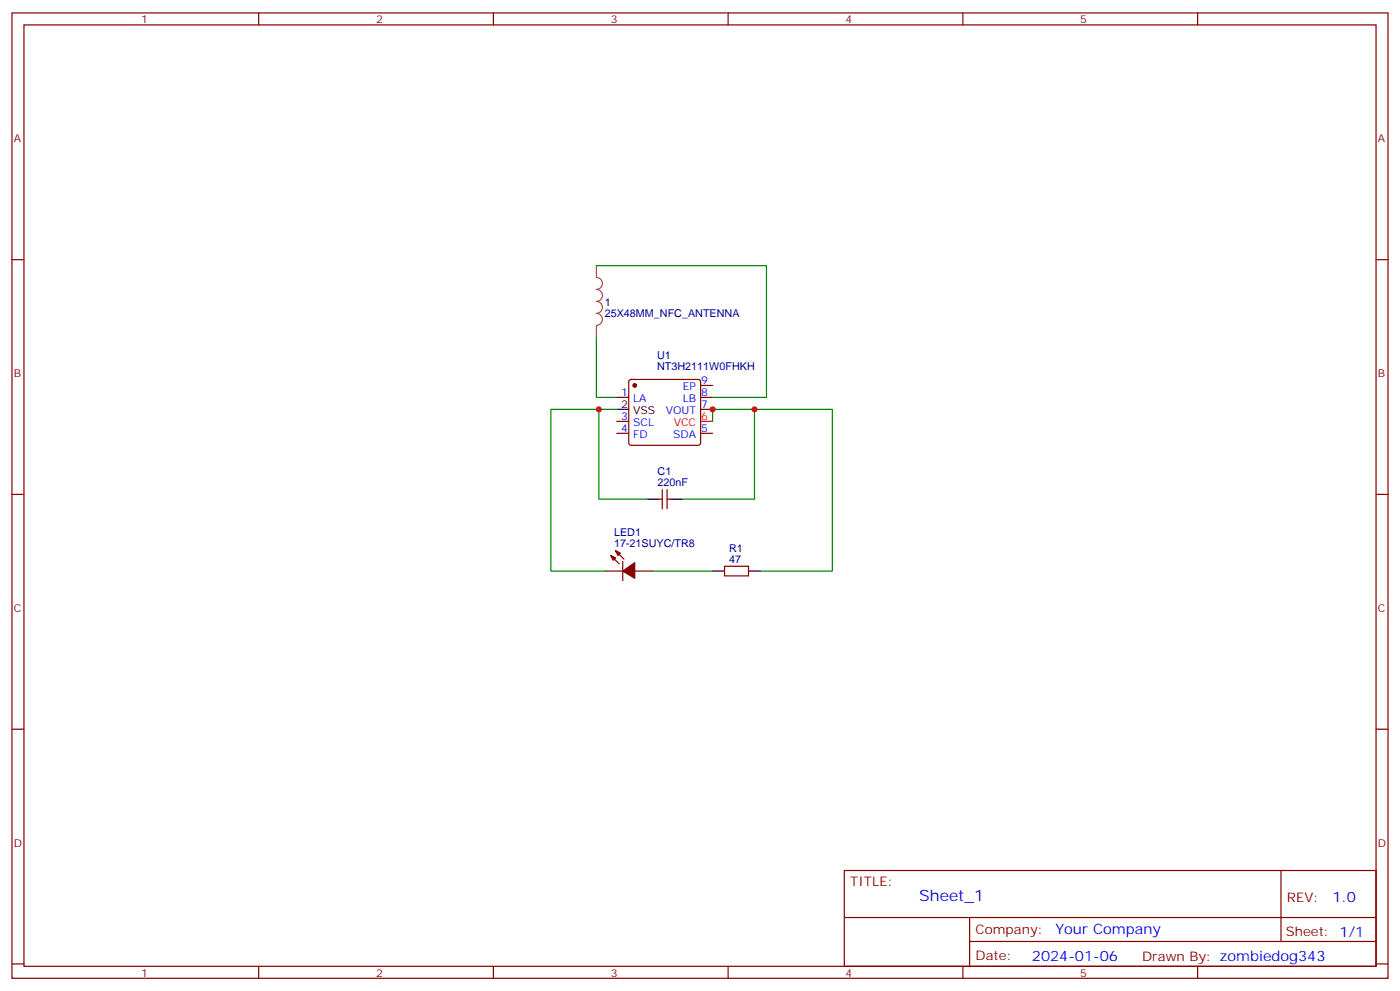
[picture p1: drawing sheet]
<svg xmlns="http://www.w3.org/2000/svg" width="412mm" height="292mm" viewBox="0 0 412 292" stroke-linecap="round" stroke-linejoin="round" font-family="sans-serif">
<g fill="none" stroke="#870000" stroke-width=".35">
<path d="M3.5 3.8h405.4v284.3h-405.4zM7.1 7.3h398.2v277.3h-398.2zM76.2 3.8v3.5M145.3 3.8v3.5M214.5 3.8v3.5M283.6 3.8v3.5M352.8 3.8v3.5M3.5 76.5h3.6M405.3 76.5h3.6M181.7 117.1h3.5M185.4 112l.5-.2h19.8l.5 .2 .2 .5v18l-.3 .5-.4 .2h-19.8l-.5-.3-.2-.4v-18zM206.4 113.5h3.5"/>
<path d="M206.4 117.1h3.5M181.7 127.6h3.5M181.7 124.1h3.5M206.4 120.6h3.5M206.4 127.6h3.5M3.5 145.6h3.6M194 147h1.1M195.1 144.2v5.7M196.5 144.2v5.7M196.5 147h1.1M405.3 145.6h3.6M178.2 168.2h5.2"/>
<path d="M179.9 163.6l2.5 2.5M181.3 162.2l2.5 2.5M183.4 165.4v5.6M187 168.2h5.3M213.4 166.8h7.1v2.8h-7.1zM3.5 214.8h3.6M405.3 214.8h3.6M248.7 256.4h156.6v28.2h-156.6zM377.3 256.4v20.9M248.7 270.2h156.5M285.6 277.3h119.6M285.6 270.2v14.2"/>
<path d="M3.5 283.9h3.6M76.2 284.6v3.5M145.3 284.6v3.5M214.5 284.6v3.5M283.6 284.6v3.5M352.8 284.6v3.5M405.3 283.9h3.6"/>
</g>
<path d="M206.4 124.1h3.5" fill="none" stroke="#f00" stroke-width=".35"/>
<path d="M181.7 120.6h3.5M190.5 147h3.5M197.6 147h3.5M209.9 168.2h3.5M220.5 168.2h3.5" fill="none" stroke="#000" stroke-width=".35"/>
<g fill="#870000" stroke="#870000" stroke-width=".35">
<path d="M179.9 163.6l1.4 .7-.7 .7z"/>
<path d="M181.3 162.2l1.4 .7-.7 .7z"/>
<path d="M183.4 168.2l3.6-2.5v4.6z"/>
<circle cx="187" cy="113.5" r=".53"/>
</g>
<path d="M175.7 78.2v3.5a1.76 1.76 0 0 1 1.7 1.8 1.76 1.76 0 0 1-1.7 1.7 1.76 1.76 0 0 1 1.7 1.8 1.76 1.76 0 0 1-1.7 1.8 1.76 1.76 0 0 1 1.7 1.7 1.76 1.76 0 0 1-1.7 1.8 1.76 1.76 0 0 1 1.7 1.8 1.76 1.76 0 0 1-1.7 1.7M175.7 95.9v3.5" fill="none" stroke="#a64a4a" stroke-width=".35"/>
<path d="M175.7 78.2h50.1v38.9h-15.9M175.7 99.4v17.7h6M176.4 120.6h-14.1v47.6h15.9M181.7 120.6h-5.3v26.4h14.1M209.9 124.1v-3.5h12.3v26.4h-21.1M222.2 120.6h23v47.6h-21.2M192.3 168.2h17.6" fill="none" stroke="#008700" stroke-width=".35"/>
<g fill="#c00">
<circle cx="209.9" cy="120.6" r=".88"/>
<circle cx="222.3" cy="120.6" r=".88"/>
<circle cx="176.4" cy="120.6" r=".88"/>
</g>
<text font-size="4.6" fill="#00f" x="270.8" y="265.4">Sheet_1</text>
<g font-size="4.2" fill="#00f">
<text x="392.5" y="265.7">1.0</text>
<text x="310.9" y="275.2">Your Company</text>
<text x="304" y="283">2024-01-06</text>
</g>
<g font-size="3.9" fill="#800">
<text x="250.5" y="261">TITLE:</text>
<text x="379.1" y="265.7">REV:</text>
<text x="287.4" y="275.2">Company:</text>
<text x="378.7" y="275.8">Sheet: 1/1</text>
<text x="287.4" y="282.9">Date:</text>
<text x="336.4" y="282.9">Drawn By: zombiedog343</text>
</g>
<g font-size="3.2" fill="#800">
<text x="41.6" y="6.8">1</text>
<text x="110.8" y="6.8">2</text>
<text x="179.9" y="6.8">3</text>
<text x="249.1" y="6.8">4</text>
<text x="318.2" y="6.8">5</text>
<text x="4.1" y="41.9">A</text>
<text x="405.9" y="41.9">A</text>
<text x="4.1" y="111.1">B</text>
<text x="405.9" y="111.1">B</text>
<text x="4.1" y="180.2">C</text>
<text x="405.9" y="180.2">C</text>
<text x="4.1" y="249.3">D</text>
<text x="405.9" y="249.3">D</text>
<text x="41.6" y="287.6">1</text>
<text x="110.8" y="287.6">2</text>
<text x="179.9" y="287.6">3</text>
<text x="249.1" y="287.6">4</text>
<text x="318.2" y="287.6">5</text>
</g>
<g font-size="3.2" fill="#000080">
<text x="178.2" y="93.2">25X48MM_NFC_ANTENNA</text>
<text x="178.2" y="90.1">1</text>
<text x="193.6" y="105.9">U1</text>
<text x="193.6" y="109">NT3H2111W0FHKH</text>
<text x="193.7" y="143.2">220nF</text>
<text x="193.7" y="140">C1</text>
<text x="180.9" y="161.1">17-21SUYC/TR8</text>
<text x="180.9" y="158">LED1</text>
<text x="214.8" y="165.7">47</text>
<text x="214.8" y="162.6">R1</text>
</g>
<g font-size="3.2" fill="#00f">
<text x="206.6" y="113.2">9</text>
<text x="183" y="116.7">1</text>
<text x="186.5" y="118.5">LA</text>
<text x="201.1" y="118.5">LB</text>
<text x="201.1" y="114.9">EP</text>
<text x="206.6" y="116.7">8</text>
<text x="183" y="123.8">3</text>
<text x="186.5" y="125.5">SCL</text>
<text x="196.1" y="122">VOUT</text>
<text x="206.6" y="120.2">7</text>
<text x="183" y="127.3">4</text>
<text x="186.5" y="129">FD</text>
<text x="198.3" y="129">SDA</text>
<text x="206.6" y="127.3">5</text>
</g>
<g font-size="3.2">
<text x="183" y="120.2">2</text>
<text x="186.5" y="122">VSS</text>
</g>
<g font-size="3.2" fill="#f00">
<text x="198.5" y="125.5">VCC</text>
<text x="206.6" y="123.8">6</text>
</g>
</svg>
